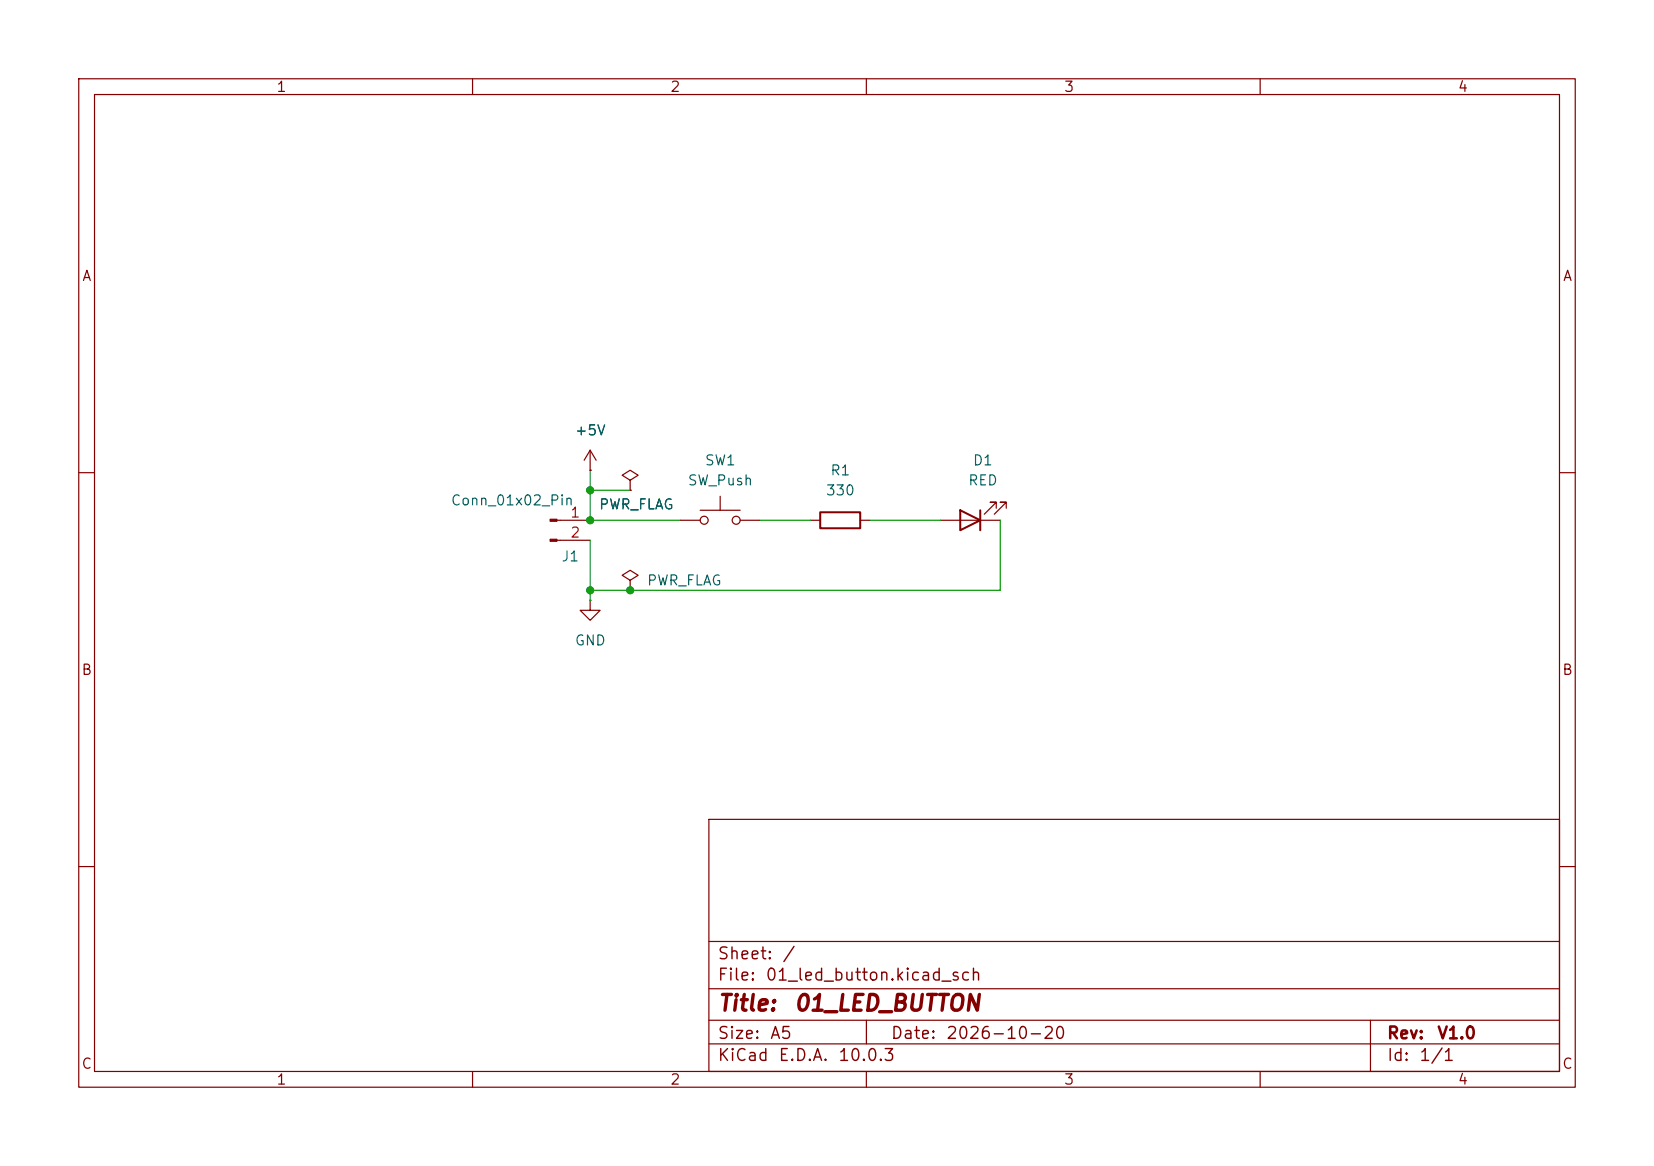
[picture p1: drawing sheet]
(kicad_sch
 (version 20260306)
 (generator "eeschema")
 (generator_version "10.0")
 (paper "A5")
 (title_block
  (title "01_LED_BUTTON")
  (date "2026-10-20")
  (rev "V1.0"))
 (lib_symbols
  (symbol "Connector:Conn_01x02_Pin"
   (pin_names
    (offset 1.016) (hide yes)) (exclude_from_sim no) (in_bom yes) (on_board yes)
   (in_pos_files yes)
   (duplicate_pin_numbers_are_jumpers no)
   (property "Reference" "J" (at 0 2.54 0) (show_name no) (do_not_autoplace no) (effects (font (size 1.27 1.27))))
   (property "Value" "Conn_01x02_Pin" (at 0 -5.08 0) (show_name no) (do_not_autoplace no) (effects (font (size 1.27 1.27))))
   (property "Footprint" "" (at 0 0 0) (show_name no) (do_not_autoplace no) (hide yes) (effects (font (size 1.27 1.27))))
   (property "Datasheet" "" (at 0 0 0) (show_name no) (do_not_autoplace no) (hide yes) (effects (font (size 1.27 1.27))))
   (property "Description" "Generic connector, single row, 01x02, script generated" (at 0 0 0) (show_name no) (do_not_autoplace no) (hide yes) (effects (font (size 1.27 1.27))))
   (property "ki_locked" "" (at 0 0 0) (show_name no) (do_not_autoplace no) (effects (font (size 1.27 1.27))))
   (symbol "Conn_01x02_Pin_1_1"
    (rectangle (start 0.8636 0.127) (end 0 -0.127) (stroke (width 0.1524) (type default)) (fill (type outline)))
    (rectangle (start 0.8636 -2.413) (end 0 -2.667) (stroke (width 0.1524) (type default)) (fill (type outline)))
    (polyline (pts (xy 1.27 0) (xy 0.8636 0)) (stroke (width 0.1524) (type default)) (fill (type none)))
    (polyline (pts (xy 1.27 -2.54) (xy 0.8636 -2.54)) (stroke (width 0.1524) (type default)) (fill (type none)))
    (pin passive line (at 5.08 0 180) (length 3.81) (name "Pin_1" (effects (font (size 1.27 1.27)))) (number "1" (effects (font (size 1.27 1.27)))))
    (pin passive line (at 5.08 -2.54 180) (length 3.81) (name "Pin_2" (effects (font (size 1.27 1.27)))) (number "2" (effects (font (size 1.27 1.27))))))
   (embedded_fonts no))
  (symbol "Device:LED"
   (pin_numbers (hide yes))
   (pin_names
    (offset 1.016) (hide yes)) (exclude_from_sim no) (in_bom yes) (on_board yes)
   (in_pos_files yes)
   (duplicate_pin_numbers_are_jumpers no)
   (property "Reference" "D" (at 0 2.54 0) (show_name no) (do_not_autoplace no) (effects (font (size 1.27 1.27))))
   (property "Value" "LED" (at 0 -2.54 0) (show_name no) (do_not_autoplace no) (effects (font (size 1.27 1.27))))
   (property "Footprint" "" (at 0 0 0) (show_name no) (do_not_autoplace no) (hide yes) (effects (font (size 1.27 1.27))))
   (property "Datasheet" "" (at 0 0 0) (show_name no) (do_not_autoplace no) (hide yes) (effects (font (size 1.27 1.27))))
   (property "Description" "Light emitting diode" (at 0 0 0) (show_name no) (do_not_autoplace no) (hide yes) (effects (font (size 1.27 1.27))))
   (property "Sim.Pins" "1=K 2=A" (at 0 0 0) (show_name no) (do_not_autoplace no) (hide yes) (effects (font (size 1.27 1.27))))
   (symbol "LED_0_1"
    (polyline (pts (xy -3.048 -0.762) (xy -4.572 -2.286) (xy -3.81 -2.286) (xy -4.572 -2.286) (xy -4.572 -1.524)) (stroke (width 0) (type default)) (fill (type none)))
    (polyline (pts (xy -1.778 -0.762) (xy -3.302 -2.286) (xy -2.54 -2.286) (xy -3.302 -2.286) (xy -3.302 -1.524)) (stroke (width 0) (type default)) (fill (type none)))
    (polyline (pts (xy -1.27 0) (xy 1.27 0)) (stroke (width 0) (type default)) (fill (type none)))
    (polyline (pts (xy -1.27 -1.27) (xy -1.27 1.27)) (stroke (width 0.254) (type default)) (fill (type none)))
    (polyline (pts (xy 1.27 -1.27) (xy 1.27 1.27) (xy -1.27 0) (xy 1.27 -1.27)) (stroke (width 0.254) (type default)) (fill (type none))))
   (symbol "LED_1_1"
    (pin passive line (at -3.81 0 0) (length 2.54) (name "K" (effects (font (size 1.27 1.27)))) (number "1" (effects (font (size 1.27 1.27)))))
    (pin passive line (at 3.81 0 180) (length 2.54) (name "A" (effects (font (size 1.27 1.27)))) (number "2" (effects (font (size 1.27 1.27))))))
   (embedded_fonts no))
  (symbol "Device:R"
   (pin_numbers (hide yes))
   (pin_names
    (offset 0)) (exclude_from_sim no) (in_bom yes) (on_board yes)
   (in_pos_files yes)
   (duplicate_pin_numbers_are_jumpers no)
   (property "Reference" "R" (at 2.032 0 90) (show_name no) (do_not_autoplace no) (effects (font (size 1.27 1.27))))
   (property "Value" "R" (at 0 0 90) (show_name no) (do_not_autoplace no) (effects (font (size 1.27 1.27))))
   (property "Footprint" "" (at -1.778 0 90) (show_name no) (do_not_autoplace no) (hide yes) (effects (font (size 1.27 1.27))))
   (property "Datasheet" "" (at 0 0 0) (show_name no) (do_not_autoplace no) (hide yes) (effects (font (size 1.27 1.27))))
   (property "Description" "Resistor" (at 0 0 0) (show_name no) (do_not_autoplace no) (hide yes) (effects (font (size 1.27 1.27))))
   (symbol "R_0_1"
    (rectangle (start -1.016 -2.54) (end 1.016 2.54) (stroke (width 0.254) (type default)) (fill (type none))))
   (symbol "R_1_1"
    (pin passive line (at 0 3.81 270) (length 1.27) (name "" (effects (font (size 1.27 1.27)))) (number "1" (effects (font (size 1.27 1.27)))))
    (pin passive line (at 0 -3.81 90) (length 1.27) (name "" (effects (font (size 1.27 1.27)))) (number "2" (effects (font (size 1.27 1.27))))))
   (embedded_fonts no))
  (symbol "Switch:SW_Push"
   (pin_numbers (hide yes))
   (pin_names
    (offset 1.016) (hide yes)) (exclude_from_sim no) (in_bom yes) (on_board yes)
   (in_pos_files yes)
   (duplicate_pin_numbers_are_jumpers no)
   (property "Reference" "SW" (at 1.27 2.54 0) (show_name no) (do_not_autoplace no) (effects (font (size 1.27 1.27)) (justify left)))
   (property "Value" "SW_Push" (at 0 -1.524 0) (show_name no) (do_not_autoplace no) (effects (font (size 1.27 1.27))))
   (property "Footprint" "" (at 0 5.08 0) (show_name no) (do_not_autoplace no) (hide yes) (effects (font (size 1.27 1.27))))
   (property "Datasheet" "" (at 0 5.08 0) (show_name no) (do_not_autoplace no) (hide yes) (effects (font (size 1.27 1.27))))
   (property "Description" "Push button switch, generic, two pins" (at 0 0 0) (show_name no) (do_not_autoplace no) (hide yes) (effects (font (size 1.27 1.27))))
   (symbol "SW_Push_0_1"
    (circle (center -2.032 0) (radius 0.508) (stroke (width 0) (type default)) (fill (type none)))
    (polyline (pts (xy 0 1.27) (xy 0 3.048)) (stroke (width 0) (type default)) (fill (type none)))
    (circle (center 2.032 0) (radius 0.508) (stroke (width 0) (type default)) (fill (type none)))
    (polyline (pts (xy 2.54 1.27) (xy -2.54 1.27)) (stroke (width 0) (type default)) (fill (type none)))
    (pin passive line (at -5.08 0 0) (length 2.54) (name "1" (effects (font (size 1.27 1.27)))) (number "1" (effects (font (size 1.27 1.27)))))
    (pin passive line (at 5.08 0 180) (length 2.54) (name "2" (effects (font (size 1.27 1.27)))) (number "2" (effects (font (size 1.27 1.27))))))
   (embedded_fonts no))
  (symbol "power:+5V"
   (power global)
   (pin_numbers (hide yes))
   (pin_names
    (offset 0) (hide yes)) (exclude_from_sim no) (in_bom yes) (on_board yes)
   (in_pos_files yes)
   (duplicate_pin_numbers_are_jumpers no)
   (property "Reference" "#PWR" (at 0 -3.81 0) (show_name no) (do_not_autoplace no) (hide yes) (effects (font (size 1.27 1.27))))
   (property "Value" "+5V" (at 0 3.556 0) (show_name no) (do_not_autoplace no) (effects (font (size 1.27 1.27))))
   (property "Footprint" "" (at 0 0 0) (show_name no) (do_not_autoplace no) (hide yes) (effects (font (size 1.27 1.27))))
   (property "Datasheet" "" (at 0 0 0) (show_name no) (do_not_autoplace no) (hide yes) (effects (font (size 1.27 1.27))))
   (property "Description" "Power symbol creates a global label with name \"+5V\"" (at 0 0 0) (show_name no) (do_not_autoplace no) (hide yes) (effects (font (size 1.27 1.27))))
   (symbol "+5V_0_1"
    (polyline (pts (xy -0.762 1.27) (xy 0 2.54)) (stroke (width 0) (type default)) (fill (type none)))
    (polyline (pts (xy 0 2.54) (xy 0.762 1.27)) (stroke (width 0) (type default)) (fill (type none)))
    (polyline (pts (xy 0 0) (xy 0 2.54)) (stroke (width 0) (type default)) (fill (type none))))
   (symbol "+5V_1_1"
    (pin power_in line (at 0 0 90) (length 0) (name "" (effects (font (size 1.27 1.27)))) (number "1" (effects (font (size 1.27 1.27))))))
   (embedded_fonts no))
  (symbol "power:GND"
   (power global)
   (pin_numbers (hide yes))
   (pin_names
    (offset 0) (hide yes)) (exclude_from_sim no) (in_bom yes) (on_board yes)
   (in_pos_files yes)
   (duplicate_pin_numbers_are_jumpers no)
   (property "Reference" "#PWR" (at 0 -6.35 0) (show_name no) (do_not_autoplace no) (hide yes) (effects (font (size 1.27 1.27))))
   (property "Value" "GND" (at 0 -3.81 0) (show_name no) (do_not_autoplace no) (effects (font (size 1.27 1.27))))
   (property "Footprint" "" (at 0 0 0) (show_name no) (do_not_autoplace no) (hide yes) (effects (font (size 1.27 1.27))))
   (property "Datasheet" "" (at 0 0 0) (show_name no) (do_not_autoplace no) (hide yes) (effects (font (size 1.27 1.27))))
   (property "Description" "Power symbol creates a global label with name \"GND\" , ground" (at 0 0 0) (show_name no) (do_not_autoplace no) (hide yes) (effects (font (size 1.27 1.27))))
   (symbol "GND_0_1"
    (polyline (pts (xy 0 0) (xy 0 -1.27) (xy 1.27 -1.27) (xy 0 -2.54) (xy -1.27 -1.27) (xy 0 -1.27)) (stroke (width 0) (type default)) (fill (type none))))
   (symbol "GND_1_1"
    (pin power_in line (at 0 0 270) (length 0) (name "" (effects (font (size 1.27 1.27)))) (number "1" (effects (font (size 1.27 1.27))))))
   (embedded_fonts no))
  (symbol "power:PWR_FLAG"
   (power global)
   (pin_numbers (hide yes))
   (pin_names
    (offset 0) (hide yes)) (exclude_from_sim no) (in_bom yes) (on_board yes)
   (in_pos_files yes)
   (duplicate_pin_numbers_are_jumpers no)
   (property "Reference" "#FLG" (at 0 1.905 0) (show_name no) (do_not_autoplace no) (hide yes) (effects (font (size 1.27 1.27))))
   (property "Value" "PWR_FLAG" (at 0 3.81 0) (show_name no) (do_not_autoplace no) (effects (font (size 1.27 1.27))))
   (property "Footprint" "" (at 0 0 0) (show_name no) (do_not_autoplace no) (hide yes) (effects (font (size 1.27 1.27))))
   (property "Datasheet" "" (at 0 0 0) (show_name no) (do_not_autoplace no) (hide yes) (effects (font (size 1.27 1.27))))
   (property "Description" "Special symbol for telling ERC where power comes from" (at 0 0 0) (show_name no) (do_not_autoplace no) (hide yes) (effects (font (size 1.27 1.27))))
   (symbol "PWR_FLAG_0_0"
    (pin power_out line (at 0 0 90) (length 0) (name "" (effects (font (size 1.27 1.27)))) (number "1" (effects (font (size 1.27 1.27))))))
   (symbol "PWR_FLAG_0_1"
    (polyline (pts (xy 0 0) (xy 0 1.27) (xy -1.016 1.905) (xy 0 2.54) (xy 1.016 1.905) (xy 0 1.27)) (stroke (width 0) (type default)) (fill (type none))))
   (embedded_fonts no)))
 (junction
  (at 74.93 74.93)
  (diameter 0)
  (color 0 0 0 0))
 (junction
  (at 74.93 62.23)
  (diameter 0)
  (color 0 0 0 0))
 (junction
  (at 80.01 74.93)
  (diameter 0)
  (color 0 0 0 0))
 (junction
  (at 74.93 66.04)
  (diameter 0)
  (color 0 0 0 0))
 (wire
  (pts (xy 80.01 62.23) (xy 74.93 62.23))
  (stroke (width 0) (type default)))
 (wire
  (pts (xy 80.01 74.93) (xy 127 74.93))
  (stroke (width 0) (type default)))
 (wire
  (pts (xy 74.93 62.23) (xy 74.93 66.04))
  (stroke (width 0) (type default)))
 (wire
  (pts (xy 80.01 74.93) (xy 74.93 74.93))
  (stroke (width 0) (type default)))
 (wire
  (pts (xy 110.49 66.04) (xy 119.38 66.04))
  (stroke (width 0) (type default)))
 (wire
  (pts (xy 74.93 59.69) (xy 74.93 62.23))
  (stroke (width 0) (type default)))
 (wire
  (pts (xy 127 66.04) (xy 127 74.93))
  (stroke (width 0) (type default)))
 (wire
  (pts (xy 74.93 66.04) (xy 86.36 66.04))
  (stroke (width 0) (type default)))
 (wire
  (pts (xy 74.93 74.93) (xy 74.93 76.2))
  (stroke (width 0) (type default)))
 (wire
  (pts (xy 96.52 66.04) (xy 102.87 66.04))
  (stroke (width 0) (type default)))
 (wire
  (pts (xy 74.93 68.58) (xy 74.93 74.93))
  (stroke (width 0) (type default)))
 (symbol
  (lib_id "Switch:SW_Push")
  (at 91.44 66.04 0)
  (unit 1)
  (body_style 1)
  (exclude_from_sim no)
  (in_bom yes)
  (on_board yes)
  (in_pos_files yes)
  (dnp no)
  (fields_autoplaced yes)
  (property "Reference" "SW1" (at 91.44 58.42 0) (show_name no) (do_not_autoplace no) (effects (font (size 1.27 1.27))))
  (property "Value" "SW_Push" (at 91.44 60.96 0) (show_name no) (do_not_autoplace no) (effects (font (size 1.27 1.27))))
  (property "Footprint" "Button_Switch_THT:SW_PUSH_6mm" (at 91.44 60.96 0) (hide yes) (show_name no) (do_not_autoplace no) (effects (font (size 1.27 1.27))))
  (property "Datasheet" "" (at 91.44 60.96 0) (hide yes) (show_name no) (do_not_autoplace no) (effects (font (size 1.27 1.27))))
  (property "Description" "Push button switch, generic, two pins" (at 91.44 66.04 0) (hide yes) (show_name no) (do_not_autoplace no) (effects (font (size 1.27 1.27))))
  (pin "1")
  (pin "2"))
 (symbol
  (lib_id "power:+5V")
  (at 74.93 59.69 0)
  (unit 1)
  (body_style 1)
  (exclude_from_sim no)
  (in_bom yes)
  (on_board yes)
  (in_pos_files yes)
  (dnp no)
  (fields_autoplaced yes)
  (property "Reference" "#PWR02" (at 74.93 63.5 0) (hide yes) (show_name no) (do_not_autoplace no) (effects (font (size 1.27 1.27))))
  (property "Value" "+5V" (at 74.93 54.61 0) (show_name no) (do_not_autoplace no) (effects (font (size 1.27 1.27))))
  (property "Footprint" "" (at 74.93 59.69 0) (hide yes) (show_name no) (do_not_autoplace no) (effects (font (size 1.27 1.27))))
  (property "Datasheet" "" (at 74.93 59.69 0) (hide yes) (show_name no) (do_not_autoplace no) (effects (font (size 1.27 1.27))))
  (property "Description" "Power symbol creates a global label with name \"+5V\"" (at 74.93 59.69 0) (hide yes) (show_name no) (do_not_autoplace no) (effects (font (size 1.27 1.27))))
  (pin "1"))
 (symbol
  (lib_id "power:PWR_FLAG")
  (at 80.01 74.93 0)
  (unit 1)
  (body_style 1)
  (exclude_from_sim no)
  (in_bom yes)
  (on_board yes)
  (in_pos_files yes)
  (dnp no)
  (property "Reference" "#FLG02" (at 80.01 73.025 0) (hide yes) (show_name no) (do_not_autoplace no) (effects (font (size 1.27 1.27))))
  (property "Value" "PWR_FLAG" (at 86.868 73.66 0) (show_name no) (do_not_autoplace no) (effects (font (size 1.27 1.27))))
  (property "Footprint" "" (at 80.01 74.93 0) (hide yes) (show_name no) (do_not_autoplace no) (effects (font (size 1.27 1.27))))
  (property "Datasheet" "" (at 80.01 74.93 0) (hide yes) (show_name no) (do_not_autoplace no) (effects (font (size 1.27 1.27))))
  (property "Description" "Special symbol for telling ERC where power comes from" (at 80.01 74.93 0) (hide yes) (show_name no) (do_not_autoplace no) (effects (font (size 1.27 1.27))))
  (pin "1"))
 (symbol
  (lib_id "Device:R")
  (at 106.68 66.04 90)
  (unit 1)
  (body_style 1)
  (exclude_from_sim no)
  (in_bom yes)
  (on_board yes)
  (in_pos_files yes)
  (dnp no)
  (fields_autoplaced yes)
  (property "Reference" "R1" (at 106.68 59.69 90) (show_name no) (do_not_autoplace no) (effects (font (size 1.27 1.27))))
  (property "Value" "330" (at 106.68 62.23 90) (show_name no) (do_not_autoplace no) (effects (font (size 1.27 1.27))))
  (property "Footprint" "Resistor_SMD:R_0805_2012Metric" (at 106.68 67.818 90) (hide yes) (show_name no) (do_not_autoplace no) (effects (font (size 1.27 1.27))))
  (property "Datasheet" "" (at 106.68 66.04 0) (hide yes) (show_name no) (do_not_autoplace no) (effects (font (size 1.27 1.27))))
  (property "Description" "Resistor" (at 106.68 66.04 0) (hide yes) (show_name no) (do_not_autoplace no) (effects (font (size 1.27 1.27))))
  (pin "2")
  (pin "1"))
 (symbol
  (lib_id "Connector:Conn_01x02_Pin")
  (at 69.85 66.04 0)
  (unit 1)
  (body_style 1)
  (exclude_from_sim no)
  (in_bom yes)
  (on_board yes)
  (in_pos_files yes)
  (dnp no)
  (property "Reference" "J1" (at 72.39 70.612 0) (show_name no) (do_not_autoplace no) (effects (font (size 1.27 1.27))))
  (property "Value" "Conn_01x02_Pin" (at 65.024 63.5 0) (show_name no) (do_not_autoplace no) (effects (font (size 1.27 1.27))))
  (property "Footprint" "Connector_PinHeader_2.54mm:PinHeader_1x02_P2.54mm_Vertical" (at 69.85 66.04 0) (hide yes) (show_name no) (do_not_autoplace no) (effects (font (size 1.27 1.27))))
  (property "Datasheet" "" (at 69.85 66.04 0) (hide yes) (show_name no) (do_not_autoplace no) (effects (font (size 1.27 1.27))))
  (property "Description" "Generic connector, single row, 01x02, script generated" (at 69.85 66.04 0) (hide yes) (show_name no) (do_not_autoplace no) (effects (font (size 1.27 1.27))))
  (pin "2")
  (pin "1"))
 (symbol
  (lib_id "power:GND")
  (at 74.93 76.2 0)
  (unit 1)
  (body_style 1)
  (exclude_from_sim no)
  (in_bom yes)
  (on_board yes)
  (in_pos_files yes)
  (dnp no)
  (fields_autoplaced yes)
  (property "Reference" "#PWR01" (at 74.93 82.55 0) (hide yes) (show_name no) (do_not_autoplace no) (effects (font (size 1.27 1.27))))
  (property "Value" "GND" (at 74.93 81.28 0) (show_name no) (do_not_autoplace no) (effects (font (size 1.27 1.27))))
  (property "Footprint" "" (at 74.93 76.2 0) (hide yes) (show_name no) (do_not_autoplace no) (effects (font (size 1.27 1.27))))
  (property "Datasheet" "" (at 74.93 76.2 0) (hide yes) (show_name no) (do_not_autoplace no) (effects (font (size 1.27 1.27))))
  (property "Description" "Power symbol creates a global label with name \"GND\" , ground" (at 74.93 76.2 0) (hide yes) (show_name no) (do_not_autoplace no) (effects (font (size 1.27 1.27))))
  (pin "1"))
 (symbol
  (lib_id "Device:LED")
  (at 123.19 66.04 180)
  (unit 1)
  (body_style 1)
  (exclude_from_sim no)
  (in_bom yes)
  (on_board yes)
  (in_pos_files yes)
  (dnp no)
  (fields_autoplaced yes)
  (property "Reference" "D1" (at 124.7775 58.42 0) (show_name no) (do_not_autoplace no) (effects (font (size 1.27 1.27))))
  (property "Value" "RED" (at 124.7775 60.96 0) (show_name no) (do_not_autoplace no) (effects (font (size 1.27 1.27))))
  (property "Footprint" "LED_SMD:LED_0805_2012Metric" (at 123.19 66.04 0) (hide yes) (show_name no) (do_not_autoplace no) (effects (font (size 1.27 1.27))))
  (property "Datasheet" "" (at 123.19 66.04 0) (hide yes) (show_name no) (do_not_autoplace no) (effects (font (size 1.27 1.27))))
  (property "Description" "Light emitting diode" (at 123.19 66.04 0) (hide yes) (show_name no) (do_not_autoplace no) (effects (font (size 1.27 1.27))))
  (property "Sim.Pins" "1=K 2=A" (at 123.19 66.04 0) (hide yes) (show_name no) (do_not_autoplace no) (effects (font (size 1.27 1.27))))
  (pin "2")
  (pin "1"))
 (symbol
  (lib_id "power:PWR_FLAG")
  (at 80.01 62.23 0)
  (unit 1)
  (body_style 1)
  (exclude_from_sim no)
  (in_bom yes)
  (on_board yes)
  (in_pos_files yes)
  (dnp no)
  (property "Reference" "#FLG01" (at 80.01 60.325 0) (hide yes) (show_name no) (do_not_autoplace no) (effects (font (size 1.27 1.27))))
  (property "Value" "PWR_FLAG" (at 80.772 64.008 0) (show_name no) (do_not_autoplace no) (effects (font (size 1.27 1.27))))
  (property "Footprint" "" (at 80.01 62.23 0) (hide yes) (show_name no) (do_not_autoplace no) (effects (font (size 1.27 1.27))))
  (property "Datasheet" "" (at 80.01 62.23 0) (hide yes) (show_name no) (do_not_autoplace no) (effects (font (size 1.27 1.27))))
  (property "Description" "Special symbol for telling ERC where power comes from" (at 80.01 62.23 0) (hide yes) (show_name no) (do_not_autoplace no) (effects (font (size 1.27 1.27))))
  (pin "1"))
 (sheet_instances
  (path ""
   (page "1")))
 (embedded_fonts no))
